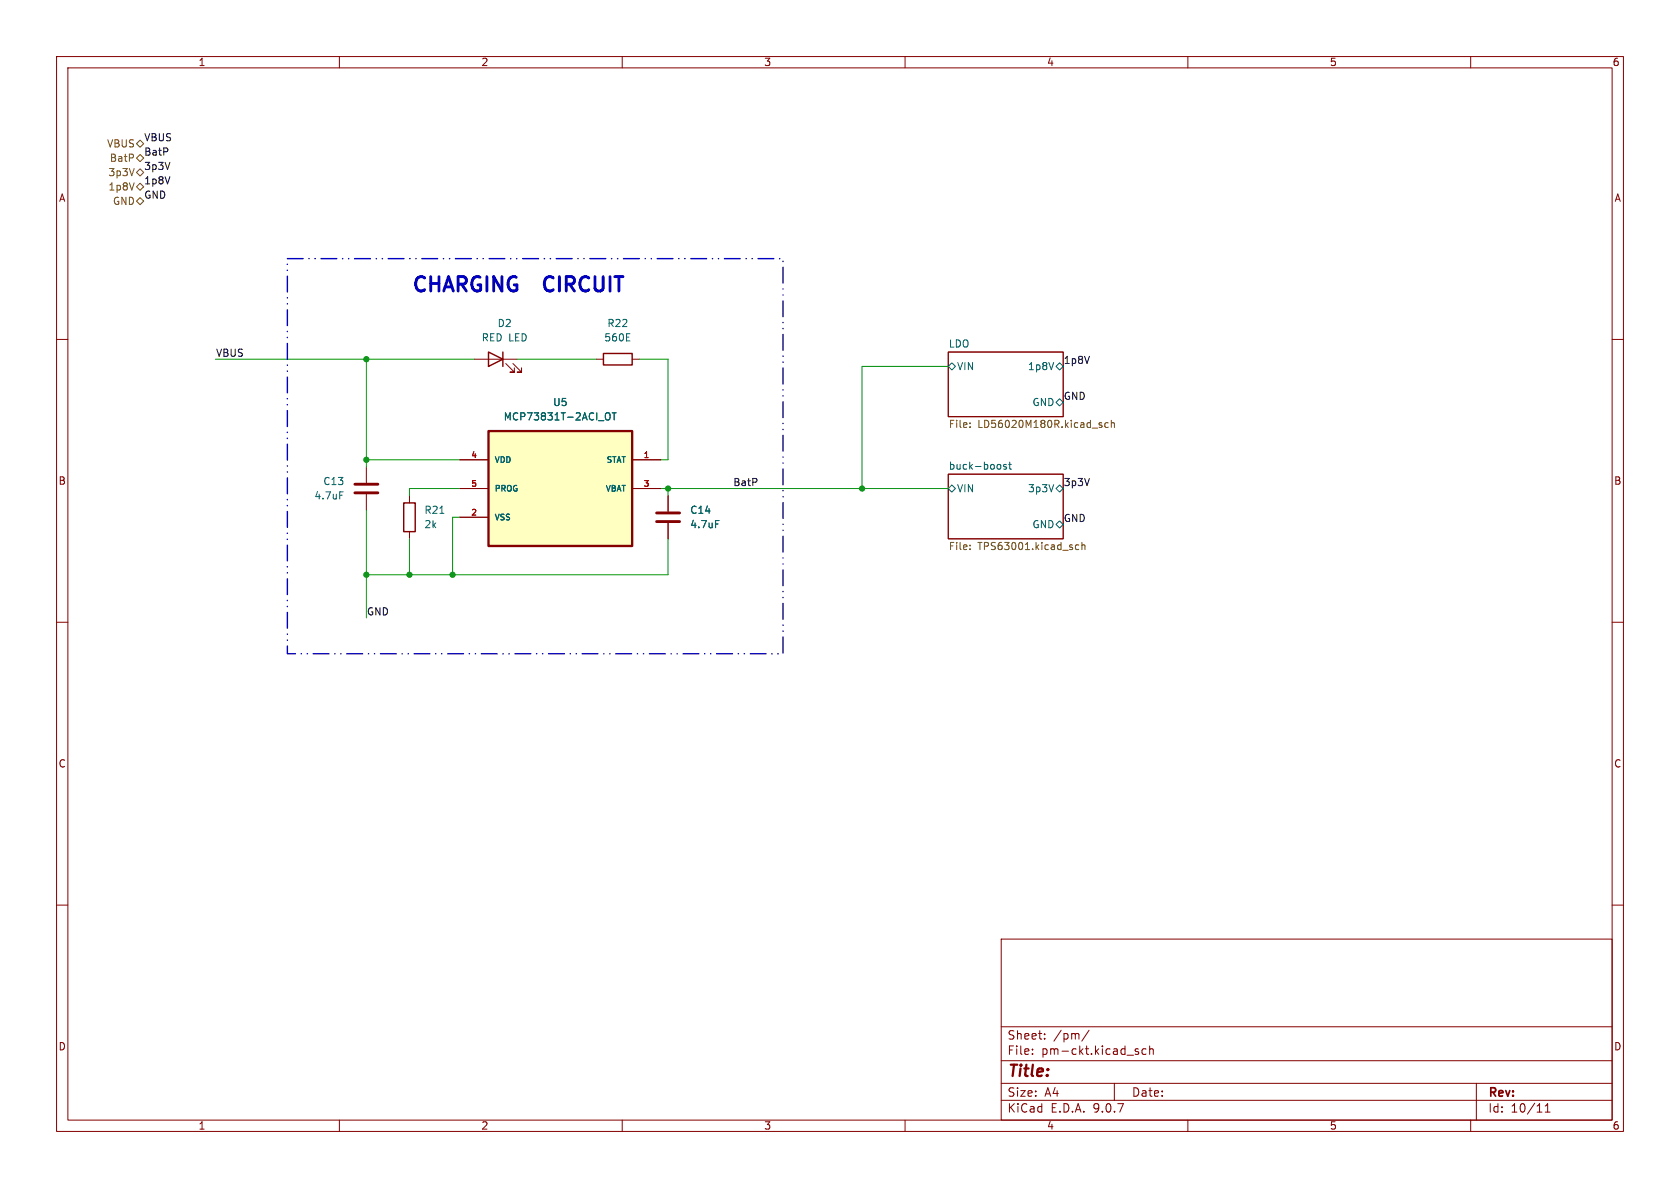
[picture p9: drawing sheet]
<svg xmlns="http://www.w3.org/2000/svg" width="297mm" height="210mm" viewBox="0 0 297 210" stroke-linecap="round" stroke-linejoin="round" font-family="sans-serif">
<g fill="none" stroke="#840000" stroke-width=".18">
<path d="M10 10h277v190h-277zM12 12h273v186h-273zM60 10v2M110 10v2M160 10v2M210 10v2M260 10v2M10 60h2M105.4 63.5h1.3M111.8 63.5h1.2M167.6 62.2h20.4v11.5h-20.4zM285 60h2"/>
<path d="M64.8 82.6v2.7M64.8 87.4v2.8M118.1 87.6v2.8M118.1 92.5v2.8M167.6 83.8h20.4v11.5h-20.4zM10 110h2M285 110h2M10 160h2M177 166h108v32h-108zM285 160h2M60 198v2M110 198v2"/>
<path d="M160 198v2M177 194.5h108M177 191.5h108M177 187.5h108M177 181.5h108M182.5 186.3v.1M182.5 185.5v.1M184.7 183.6v.1M184.7 182.8v.1M192.5 182.1l-1.3 2M197 191.5v3M200.7 185.8l.5 .2 .1 .1-.1 .2-.4 .1"/>
<path d="M200.7 185.5h.5M202.6 185.5l-.4-.1-.3 .3v.4l.1 .2h.6M203.2 185.5l.3-.1 .3 .1 .1 .9M203.2 184.9v1.5M210 198v2M260 198v2M261 191.5v6.5M273.2 196.6h.8M273.2 195.5l.4-.4v1.5"/>
</g>
<g fill="none" stroke="#006464" stroke-width=".18">
<path d="M110.8 59h.6M110.8 60.3h.6M167.6 64.8l.7-.7 .6 .7-.6 .6zM186.7 64.8l.6-.7 .7 .7-.7 .6zM186.7 71.1l.6-.6 .7 .6-.7 .7zM60.1 86.9h.6M126.5 92h.6M167.6 86.4l.7-.7 .6 .7-.6 .6zM176.9 82.2v.6M177.9 82.2l-.3-.1-.2 .2 .1 .2 .4 .1v.3h-.5M178.3 82.1h.5M178.5 81.7v1.1l.3 .1"/>
<path d="M186.7 86.4l.6-.7 .7 .7-.7 .6zM186.7 92.7l.6-.6 .7 .6-.7 .6z"/>
</g>
<path d="M171.5 74.8v.1M171.5 75.4v.2M194.5 75.1l.3 .1v.2l-.1 .2h-.3M194.5 74.7l.3 .1M195.9 74.8l-.3-.1-.3 .3 .1 .5h.5M196.5 74.8l.1-.1 .3 .1 .1 .8M196.5 74.3v1.3M171.5 97v.2M171.5 96.4v.1M190.7 96.4l-.3-.1-.3 .3 .1 .5h.5M191.3 96.4l.1-.1 .3 .1 .1 .8M191.3 95.9v1.3" fill="none" stroke="#725600" stroke-width=".18"/>
<path d="M62.7 85.6h4.1M62.7 87.1h4.1M116.1 90.7h4M116.1 92.2h4" fill="none" stroke="#840000" stroke-width=".51"/>
<path d="M106.7 62.5h5.1v2h-5.1z" fill="none" stroke="#840000" stroke-width=".25"/>
<path d="M86.4 76.2h25.4v20.3h-25.4z" fill="#ffffc2"/>
<path d="M86.4 76.2h25.4v20.3h-25.4z" fill="none" stroke="#840000" stroke-width=".41"/>
<path d="M83.8 63.5h7.6M89.4 64.3l1.5 1.5h-.7h.7v-.8M90.7 64.3l1.5 1.5h-.8h.8v-.8M72.4 87.6v1.3M72.4 94v1.3M81.3 81.3h5.1M81.3 86.4h5.1M81.3 91.4h5.1M111.8 81.3h5M111.8 86.4h5M118.1 87.6v2.8M118.1 92.5v2.8" fill="none" stroke="#840000" stroke-width=".18"/>
<path d="M107.3 73a.43 .43 0 0 1 .6 .4v.4a.43 .43 0 0 1-.6 .4M108.2 73h.7M108.6 73v1.2M77.8 90.7h.7M126.5 92h.6" fill="none" stroke="#006464" stroke-width=".18"/>
<path d="M86.4 62.2l2.5 1.3-2.5 1.3zM88.9 62.2v2.6M71.4 88.9h2v5.1h-2z" fill="none" stroke="#840000" stroke-width=".25"/>
<path d="M24.1 27.9l.7-.6 .6 .6-.6 .7zM24.1 25.4l.7-.6 .6 .6-.6 .6zM24.1 30.5l.7-.7 .6 .7-.6 .6zM24.1 35.6l.7-.7 .6 .7-.6 .6zM24.1 33l.7-.6 .6 .6-.6 .7z" fill="none" stroke="#725600" stroke-width=".18"/>
<g fill="none" stroke="#009600" stroke-width=".18">
<path d="M38.1 63.5h45.7M64.8 63.5v19.1M91.4 63.5h14M113 63.5h5.1v17.8h-1.3M167.6 64.8h-15.2v21.6M64.8 90.2v19M64.8 81.3h16.5M72.4 95.3v6.3M81.3 91.4h-1.3v10.2M81.3 86.4h-8.9v1.2M116.8 86.4h50.8M118.1 95.3v6.3h-53.3"/>
<path d="M118.1 86.4v1.2"/>
</g>
<path d="M50.8 45.7h87.6v69.9h-87.6z" fill="none" stroke="#0000c2" stroke-width=".25" stroke-dasharray="2.8 1 .1 1 .1 1"/>
<g fill="#009600" stroke="#009600" stroke-width=".18">
<circle cx="118.1" cy="86.4" r=".46"/>
<circle cx="152.4" cy="86.4" r=".46"/>
<circle cx="80" cy="101.6" r=".46"/>
<circle cx="64.8" cy="81.3" r=".46"/>
<circle cx="64.8" cy="101.6" r=".46"/>
<circle cx="72.4" cy="101.6" r=".46"/>
<circle cx="64.8" cy="63.5" r=".46"/>
</g>
<g font-size="3.5" fill="#0000c2">
<text x="72.5" y="52.3">CHARGING</text>
<text x="97.3" y="52.3">CIRCUIT</text>
</g>
<text font-size="2.8" fill="#840000" x="178" y="190.9">Title:</text>
<g font-size="2.1" fill="#840000">
<text x="178" y="184">Sheet:</text>
<text x="186.2" y="184">/pm/</text>
<text x="178" y="186.7">File:</text>
<text x="184.1" y="186.7">pm-ckt.kicad_sch</text>
<text x="178" y="196.9">KiCad</text>
<text x="178" y="194.1">Size:</text>
<text x="184.7" y="194.1">A4</text>
<text x="185.7" y="196.9">E.D.A.</text>
<text x="193.3" y="196.9">9.0.7</text>
<text x="200" y="194.1">Date:</text>
<text x="263" y="194.3">Rev:</text>
<text x="263" y="196.9">Id:</text>
<text x="267.1" y="196.9">10/11</text>
</g>
<g font-size="1.8" fill="#840000">
<text x="35" y="11.9">1</text>
<text x="85" y="11.9">2</text>
<text x="135" y="11.9">3</text>
<text x="185" y="11.9">4</text>
<text x="235" y="11.9">5</text>
<text x="285" y="11.9">6</text>
<text x="10.3" y="35.9">A</text>
<text x="285.3" y="35.9">A</text>
<text x="10.3" y="85.9">B</text>
<text x="285.3" y="85.9">B</text>
<text x="10.3" y="135.9">C</text>
<text x="285.3" y="135.9">C</text>
<text x="10.3" y="185.9">D</text>
<text x="285.3" y="185.9">D</text>
<text x="35" y="199.9">1</text>
<text x="85" y="199.9">2</text>
<text x="135" y="199.9">3</text>
<text x="185" y="199.9">4</text>
<text x="235" y="199.9">5</text>
<text x="285" y="199.9">6</text>
</g>
<g font-size="1.8" fill="#725600">
<text x="18.8" y="26.3">VBUS</text>
<text x="19.3" y="28.8">BatP</text>
<text x="19.1" y="31.3">3p3V</text>
<text x="19.1" y="33.9">1p8V</text>
<text x="19.9" y="36.4">GND</text>
<text x="167.6" y="76">File:</text>
<text x="172.9" y="76">LD56020M180R.kicad_sch</text>
<text x="167.6" y="97.6">File:</text>
<text x="172.9" y="97.6">TPS63001.kicad_sch</text>
</g>
<g font-size="1.8" fill="#0f0f0f">
<text x="25.4" y="25.1">VBUS</text>
<text x="25.4" y="27.6">BatP</text>
<text x="25.4" y="32.7">1p8V</text>
<text x="25.4" y="35.2">GND</text>
<text x="25.4" y="30.1">3p3V</text>
<text x="38.1" y="63.2">VBUS</text>
<text x="188" y="64.4">1p8V</text>
<text x="188" y="70.8">GND</text>
<text x="129.5" y="86">BatP</text>
<text x="188" y="86">3p3V</text>
<text x="188" y="92.4">GND</text>
<text x="64.8" y="108.9">GND</text>
</g>
<g font-size="1.8" fill="#006464">
<text x="87.9" y="58">D2</text>
<text x="107.3" y="58">R22</text>
<text x="85.1" y="60.6">RED LED</text>
<text x="106.7" y="60.6">560E</text>
<text x="167.6" y="61.5">LDO</text>
<text x="169.1" y="65.6">VIN</text>
<text x="181.6" y="65.6">1p8V</text>
<text x="97.7" y="72">U5</text>
<text x="182.4" y="72">GND</text>
<text x="88.9" y="74.5">MCP73831T-2ACI_OT</text>
<text x="167.6" y="83.1">buck-boost</text>
<text x="55.5" y="88.5">4.7uF</text>
<text x="57.1" y="86">C13</text>
<text x="169.1" y="87.2">VIN</text>
<text x="181.6" y="87.2">3p3V</text>
<text x="74.9" y="91">R21</text>
<text x="74.9" y="93.6">2k</text>
<text x="121.9" y="91">C14</text>
<text x="121.9" y="93.6">4.7uF</text>
<text x="182.4" y="93.6">GND</text>
</g>
<g font-size="1.4" fill="#a90000">
<text x="83.2" y="81">4</text>
<text x="113.7" y="81">1</text>
<text x="83.2" y="86.1">5</text>
<text x="113.7" y="86.1">3</text>
<text x="83.2" y="91.2">2</text>
</g>
<g font-size="1.4" fill="#006464">
<text x="87.4" y="82">VDD</text>
<text x="107.1" y="82">STAT</text>
<text x="87.4" y="87.1">PROG</text>
<text x="107" y="87.1">VBAT</text>
<text x="87.4" y="92.2">VSS</text>
</g>
</svg>
